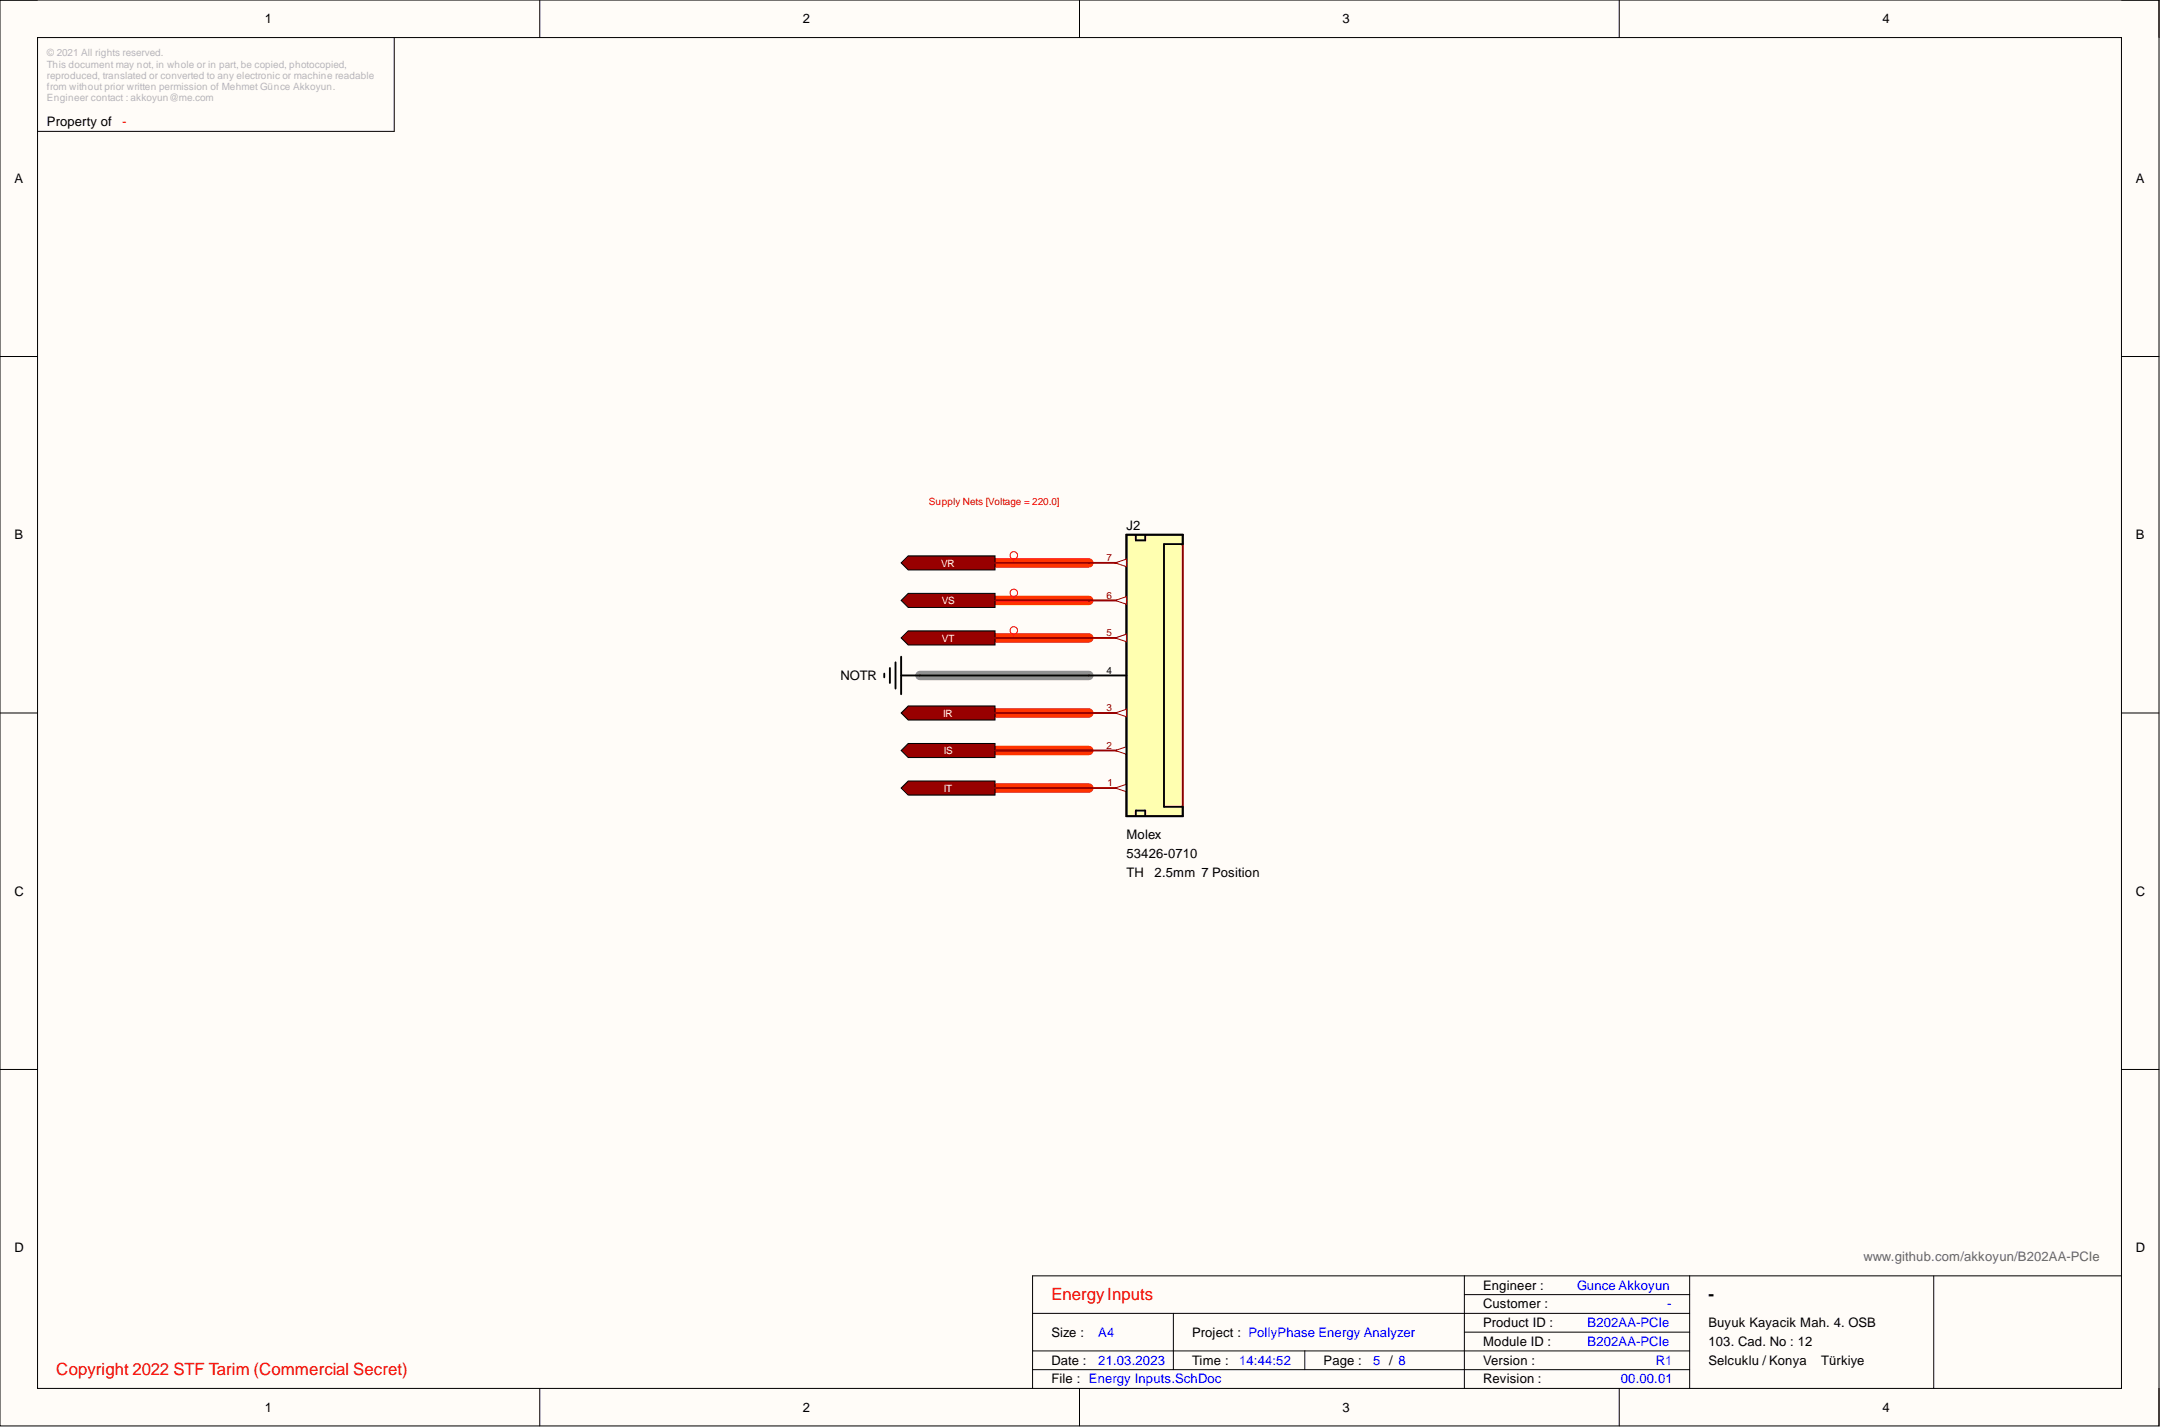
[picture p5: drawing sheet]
<svg xmlns="http://www.w3.org/2000/svg" width="292mm" height="193mm" viewBox="0 0 292 193" stroke-linecap="round" stroke-linejoin="round" font-family="sans-serif">
<path d="M0 0h291.8v192.7h-291.8z" fill-rule="evenodd" fill="#fffcf8"/>
<path d="M0 0h291.8v192.7h-291.8z" fill="none" stroke="#000" stroke-width=".14"/>
<path d="M5.1 5.1h281.7v182.5h-281.7z" fill-rule="evenodd" fill="#fffcf8"/>
<g fill="none" stroke="#000" stroke-width=".14">
<path d="M0 0h5.1M5.1 5.1h281.7v182.5h-281.7zM53.3 5.1v12.7h-48.2M73 0v5.1M145.9 0v5.1M218.9 0v5.1M286.8 0h5v5.1M0 48.2h5.1M286.8 48.2h5M0 96.3h5.1M286.8 96.3h5M0 144.5h5.1"/>
<path d="M286.8 144.5h5M139.6 177.5h88.8M158.6 177.5v7.6M197.9 174.9h30.5M197.9 172.4v15.2M228.4 172.4v15.2M261.4 172.4v15.2M286.8 172.4h-147.2v15.2M73 187.6v5.1M139.6 182.6h88.8M139.6 185.1h88.8M145.9 187.6v5.1"/>
<path d="M176.4 182.6v2.5M197.9 180h30.5M218.9 187.6v5.1M291.8 187.6v5.1"/>
</g>
<path d="M124.3 91.3h22.9" fill="none" stroke="#909090" stroke-width="1.3"/>
<path d="M134.5 76.1h12.7M134.5 81.1h12.7M134.5 86.2h12.7M134.5 96.3h12.7M134.5 101.4h12.7M134.5 106.5h12.7" fill="none" stroke="#f30" stroke-width="1.3"/>
<path d="M119.5 91v.5M120.3 90.3v2M121 89.5v3.6M121.8 88.7v5.1M121.8 91.3h2.5" fill="none" stroke="#000" stroke-width=".25"/>
<path d="M121.8 81.1l1-.9h11.7v1.9h-11.7z" fill-rule="evenodd" fill="#980000"/>
<path d="M121.8 81.1l1-.9h11.7v1.9h-11.7z" fill="none" stroke="#000" stroke-width=".14"/>
<path d="M121.8 76.1l1-1h11.7v1.9h-11.7z" fill-rule="evenodd" fill="#980000"/>
<path d="M121.8 76.1l1-1h11.7v1.9h-11.7z" fill="none" stroke="#000" stroke-width=".14"/>
<path d="M121.8 86.2l1-.9h11.7v1.9h-11.7z" fill-rule="evenodd" fill="#980000"/>
<path d="M121.8 86.2l1-.9h11.7v1.9h-11.7z" fill="none" stroke="#000" stroke-width=".14"/>
<path d="M121.8 101.4l1-.9h11.7v1.9h-11.7z" fill-rule="evenodd" fill="#980000"/>
<path d="M121.8 101.4l1-.9h11.7v1.9h-11.7z" fill="none" stroke="#000" stroke-width=".14"/>
<path d="M121.8 96.3l1-.9h11.7v1.9h-11.7z" fill-rule="evenodd" fill="#980000"/>
<path d="M121.8 96.3l1-.9h11.7v1.9h-11.7z" fill="none" stroke="#000" stroke-width=".14"/>
<path d="M121.8 106.5l1-1h11.7v1.9h-11.7z" fill-rule="evenodd" fill="#980000"/>
<path d="M121.8 106.5l1-1h11.7v1.9h-11.7z" fill="none" stroke="#000" stroke-width=".14"/>
<g fill="none" stroke="#f00" stroke-width=".14">
<path d="M137 75.6v.5M137 80.6v.5M137 85.7v.5"/>
<circle cx="137" cy="75.1" r=".51"/>
<circle cx="137" cy="80.1" r=".51"/>
<circle cx="137" cy="85.2" r=".51"/>
</g>
<path d="M124.3 91.3h22.9" fill="none" stroke="#000" stroke-width=".25"/>
<path d="M134.5 76.1h12.7M134.5 81.1h12.7M134.5 86.2h12.7M134.5 96.3h12.7M134.5 101.4h12.7M134.5 106.5h12.7" fill="none" stroke="#980000" stroke-width=".25"/>
<path d="M152.3 72.3h7.6v38h-7.6z" fill-rule="evenodd" fill="#ffffb0"/>
<path d="M152.3 72.3h7.6v38h-7.6z" fill="none" stroke="#800000" stroke-width=".25"/>
<path d="M147.2 106.5h5.1" fill="none" stroke="#980000" stroke-width=".25"/>
<path d="M150.7 106.5l1.6-.5v1z" fill="#f8fcff"/>
<path d="M150.7 106.5l1.6-.5v1z" fill="none" stroke="#980000" stroke-width=".14"/>
<path d="M147.2 101.4h5.1" fill="none" stroke="#980000" stroke-width=".25"/>
<path d="M150.7 101.4l1.6-.5v1z" fill="#f8fcff"/>
<path d="M150.7 101.4l1.6-.5v1z" fill="none" stroke="#980000" stroke-width=".14"/>
<path d="M152.3 72.3h7.6v1.2h-2.6v35.5h2.6v1.3h-7.6zM153.5 72.3v.7h1.3v-.7M153.5 110.3v-.8h1.3v.8" fill="none" stroke="#000" stroke-width=".25"/>
<path d="M147.2 96.3h5.1" fill="none" stroke="#980000" stroke-width=".25"/>
<path d="M150.7 96.3l1.6-.5v1.1z" fill="#f8fcff"/>
<path d="M150.7 96.3l1.6-.5v1.1z" fill="none" stroke="#980000" stroke-width=".14"/>
<path d="M147.2 91.3h5.1" fill="none" stroke="#000" stroke-width=".25"/>
<path d="M147.2 86.2h5.1" fill="none" stroke="#980000" stroke-width=".25"/>
<path d="M150.7 86.2l1.6-.5v1z" fill="#f8fcff"/>
<path d="M150.7 86.2l1.6-.5v1z" fill="none" stroke="#980000" stroke-width=".14"/>
<path d="M147.2 81.1h5.1" fill="none" stroke="#980000" stroke-width=".25"/>
<path d="M150.7 81.1l1.6-.5v1z" fill="#f8fcff"/>
<path d="M150.7 81.1l1.6-.5v1z" fill="none" stroke="#980000" stroke-width=".14"/>
<path d="M147.2 76.1h5.1" fill="none" stroke="#980000" stroke-width=".25"/>
<path d="M150.7 76.1l1.6-.5v1z" fill="#f8fcff"/>
<path d="M150.7 76.1l1.6-.5v1z" fill="none" stroke="#980000" stroke-width=".14"/>
<g font-size="2.3" fill="#f00">
<text x="142.1" y="175.7">EnergyInputs</text>
<text x="7.6" y="185.8">Copyright 2022 STF Tarim (Commercial Secret)</text>
</g>
<text font-size="2.3" x="230.9" y="175.7">-</text>
<g font-size="1.8">
<text x="35.8" y="3.1">1</text>
<text x="108.5" y="3.1">2</text>
<text x="181.4" y="3.1">3</text>
<text x="254.4" y="3.1">4</text>
<text x="6.3" y="17.1">Property of</text>
<text x="1.9" y="24.7">A</text>
<text x="288.7" y="24.7">A</text>
<text x="152.3" y="71.6">J2</text>
<text x="1.9" y="72.9">B</text>
<text x="288.7" y="72.9">B</text>
<text x="113.6" y="91.9">NOTR</text>
<text x="152.3" y="113.4">Molex</text>
<text x="152.3" y="116">53426-0710</text>
<text x="152.3" y="118.5">TH</text>
<text x="156.1" y="118.5">2.5mm 7 Position</text>
<text x="1.9" y="121">C</text>
<text x="288.7" y="121">C</text>
<text x="1.9" y="169.2">D</text>
<text x="288.7" y="169.2">D</text>
<text x="200.5" y="174.3">Engineer :</text>
<text x="200.5" y="176.8">Customer :</text>
<text x="200.5" y="179.3">Product ID :</text>
<text x="230.9" y="179.3">Buyuk Kayacik Mah. 4. OSB</text>
<text x="142.1" y="184.4">Date :</text>
<text x="142.1" y="180.6">Size :</text>
<text x="161.1" y="184.4">Time :</text>
<text x="161.1" y="180.6">Project : PollyPhase Energy Analyzer</text>
<text x="178.9" y="184.4">Page :</text>
<text x="200.5" y="181.9">Module ID :</text>
<text x="200.5" y="184.4">Version :</text>
<text x="230.9" y="181.9">103. Cad. No : 12</text>
<text x="230.9" y="184.4">Selcuklu / Konya</text>
<text x="246.2" y="184.4">Türkiye</text>
<text x="35.8" y="190.7">1</text>
<text x="108.5" y="190.7">2</text>
<text x="142.1" y="186.9">File : Energy Inputs.SchDoc</text>
<text x="181.4" y="190.7">3</text>
<text x="200.5" y="186.9">Revision :</text>
<text x="254.4" y="190.7">4</text>
</g>
<text font-size="1.8" fill="#f00" x="16.5" y="17.1">-</text>
<text font-size="1.8" fill="#666" x="251.9" y="170.5">www.github.com/akkoyun/B202AA-PCIe</text>
<g font-size="1.8" fill="#00f">
<text x="213.2" y="174.3">Gunce Akkoyun</text>
<text x="214.6" y="179.3">B202AA-PCIe</text>
<text x="225.3" y="176.8">-</text>
<text x="148.5" y="184.4">21.03.2023</text>
<text x="148.5" y="180.6">A4</text>
<text x="167.5" y="184.4">14:44:52</text>
<text x="185.6" y="184.4">5 / 8</text>
<text x="214.6" y="181.9">B202AA-PCIe</text>
<text x="223.8" y="184.4">R1</text>
<text x="219.1" y="186.9">00.00.01</text>
</g>
<g font-size="1.4" fill="#b7b7b7">
<text x="6.3" y="7.6">© 2021 All rights reserved.</text>
<text x="6.3" y="9.1">This document may not, in whole or in part, be copied, photocopied,</text>
<text x="6.3" y="10.7">reproduced, translated or converted to any electronic or machine readable</text>
<text x="6.3" y="12.2">from without prior written permission of Mehmet Günce Akkoyun.</text>
<text x="6.3" y="13.7">Engineer contact : akkoyun@me.com</text>
</g>
<text font-size="1.4" fill="#f00" x="125.5" y="68.2">Supply Nets [Voltage = 220.0]</text>
<g font-size="1.4" fill="#fff">
<text x="127.2" y="76.6">VR</text>
<text x="127.3" y="81.6">VS</text>
<text x="127.3" y="86.7">VT</text>
<text x="127.5" y="96.9">IR</text>
<text x="127.6" y="101.9">IS</text>
<text x="127.6" y="107">IT</text>
</g>
<g font-size="1.4" fill="#980000">
<text x="149.6" y="75.8">7</text>
<text x="149.6" y="80.9">6</text>
<text x="149.6" y="86">5</text>
<text x="149.6" y="101.2">2</text>
<text x="149.6" y="96.1">3</text>
<text x="149.7" y="106.2">1</text>
</g>
<text font-size="1.4" x="149.6" y="91">4</text>
</svg>
